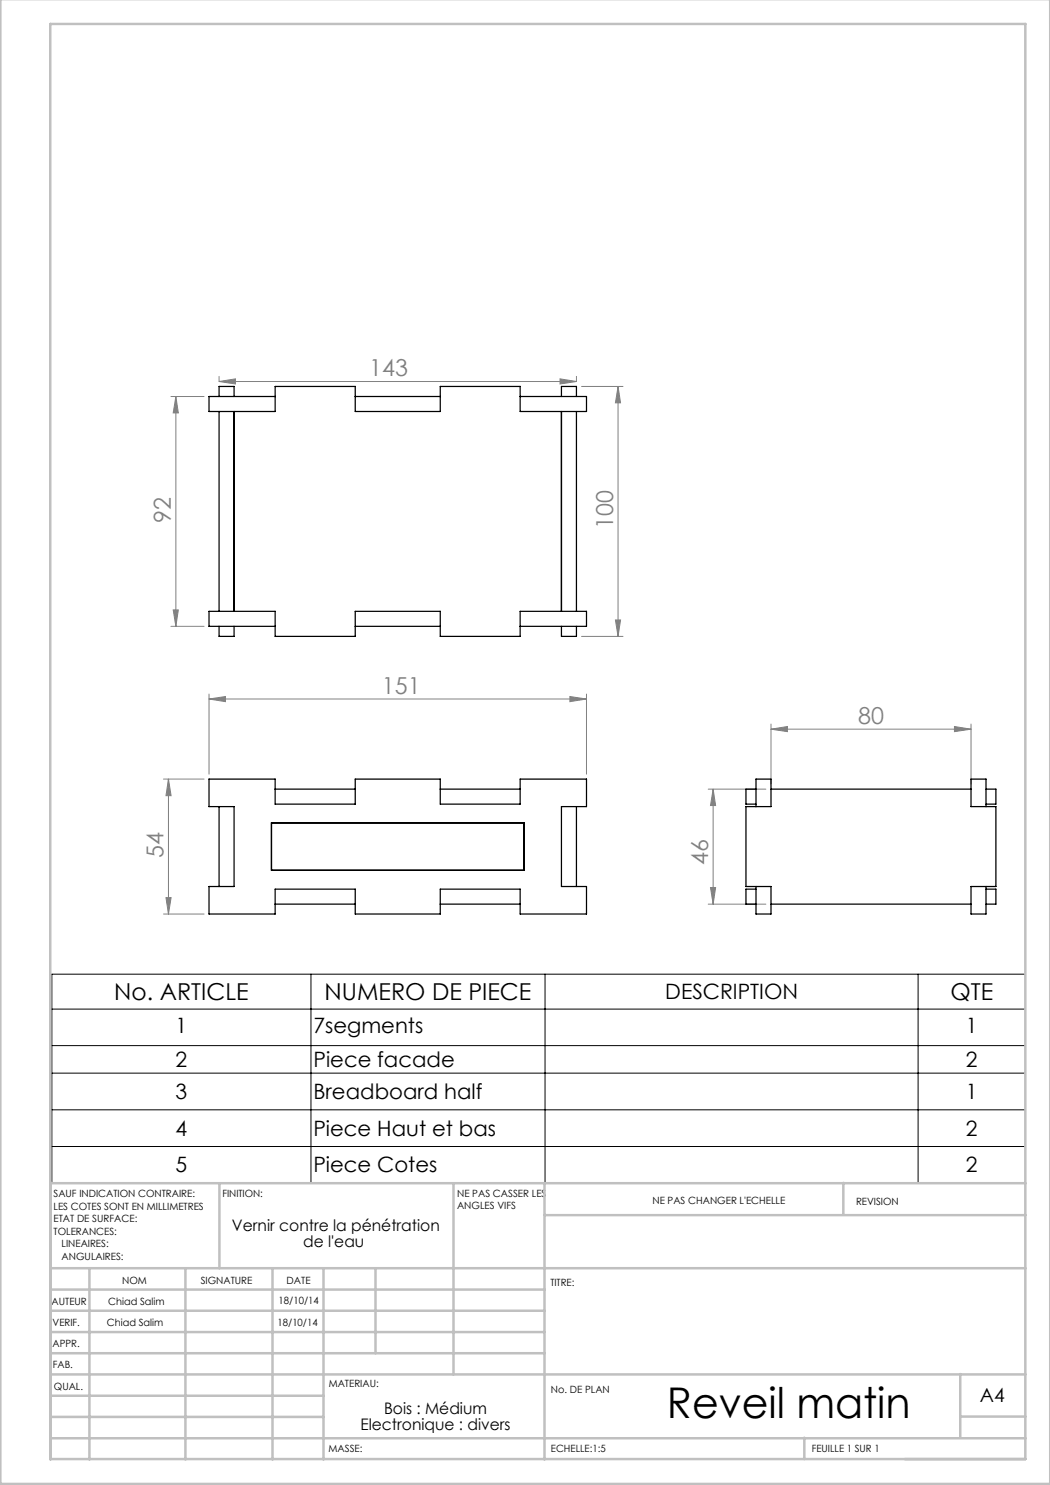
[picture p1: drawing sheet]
<svg xmlns="http://www.w3.org/2000/svg" width="210mm" height="297mm" viewBox="0 0 210 297" stroke-linecap="round" stroke-linejoin="round" font-family="sans-serif">
<g fill="none" stroke="#808080" stroke-width=".2">
<path d="M34.2 79.3h6.6M35.2 79.3l.5 3.3h-1.1zM35.2 79.3v46M43.8 76.3l3.3-.5v1zM43.8 75.3v1M43.8 76.3h71.5M112 75.8l3.3 .5-3.3 .5zM115.3 75.3v1M116.3 77.3h8.3M123.6 77.3l.5 3.3h-1zM123.6 77.3v50M34.2 125.3h6.6"/>
<path d="M34.6 122h1.1l-.5 3.3zM41.8 139.8l3.3-.5v1zM41.8 138.8v16M41.8 139.8h75.5M114 139.3l3.3 .5-3.3 .5zM116.3 127.3h8.3M117.3 138.8v16M123.1 124h1l-.5 3.3zM32.7 155.8h8.1M33.7 155.8v27M33.7 155.8l.5 3.3h-1zM141.6 157.8h11.6"/>
<path d="M142.6 157.8l.5 3.3h-1zM142.6 157.8v23M154.2 145.8l3.3-.5v1zM154.2 144.8v12M154.2 145.8h40M190.9 145.3l3.3 .5-3.3 .5zM194.2 144.8v12M33.2 179.5h1l-.5 3.3zM142.1 177.5h1l-.5 3.3zM32.7 182.8h8.1M141.6 180.8h11.6"/>
</g>
<path d="M10.4 194.8h194.7v41.8h-194.7zM62.2 194.8v41.8M109 194.8v41.8M183.6 194.8v41.8M10.4 209.1h194.7M10.4 214.6h194.7M10.4 201.8h194.7M10.4 222h194.7M10.4 229.3h194.7" fill="none" stroke="#000" stroke-width=".2"/>
<g fill="none" stroke="#c0c0c0" stroke-width=".5">
<path d="M.1 -.1v296.9h209.9v-296.9M10.1 4.8h195v287h-195zM43.9 236.6v17M90.7 236.6v38.3M108.9 236.6v55.3M168.7 236.6v6.3M205.1 236.6h-195v55.3M10.1 253.6h195M10.1 257.9h98.8M17.9 253.6v38.3M37.1 253.6v38.3M54.5 253.6v38.3"/>
<path d="M64.7 253.6v38.3M75.1 253.6v17M108.9 243h96.2M10.1 270.6h98.8M10.1 266.4h98.8M10.1 262.1h98.8M10.1 279.1h54.6M10.1 274.9h195M192.1 274.8v12.7M10.1 287.7h195M10.1 283.4h54.6M160.9 287.5v4.3"/>
<path d="M192.1 283.3h13"/>
</g>
<g fill="#808080">
<path d="M190.9 145.3l3.3 .5-3.3 .5zM154.2 145.8l3.3-.5v1z"/>
<path d="M41.8 139.8l3.3-.5v1zM114 139.3l3.3 .5-3.3 .5zM43.8 76.3l3.3-.5v1zM112 75.8l3.3 .5-3.3 .5z"/>
<path d="M123.1 124h1l-.5 3.3zM123.6 77.3l.5 3.3h-1z"/>
<path d="M35.2 79.3l.5 3.3h-1.1zM34.6 122h1.1l-.5 3.3zM142.6 157.8l.5 3.3h-1zM142.1 177.5h1l-.5 3.3z"/>
<path d="M33.7 155.8l.5 3.3h-1zM33.2 179.5h1l-.5 3.3z"/>
</g>
<g fill="none" stroke="#000" stroke-width=".25">
<path d="M43.8 79.3v-2h3v2M55 79.3h-13.2v3h13.2v-5h16v5h17.1v-5h15.9v5h13.3v-3h-13.3M71 79.3h17.1M112.3 79.3v-2h3v2M43.8 82.3v40M46.8 82.3v40M112.3 82.3v40M115.3 82.3v40M43.8 125.3v2h3v-2M55 125.3h-13.2v-3h13.2v5h16v-5h17.1v5h15.9v-5h13.3v3h-13.3M71 125.3h17.1M112.3 125.3v2h3v-2"/>
<path d="M41.8 155.8h13.2v5h16v-5h17.1v5h15.9v-5h13.3v5.5h-5v16h5v5.5h-13.3v-5h-15.9v5h-17.1v-5h-16v5h-13.2v-5.5h5v-16h-5zM55 157.8h16M88.1 157.8h15.9M151.2 157.8h-2v3h2M154.2 157.8h40M197.2 157.8h2v3h-2M43.8 161.3v16M54.3 164.6h50.5v9.5h-50.5zM115.3 161.3v16M151.2 161.3v-5.5h3v5.5h-5v16h5v5.5h-3v-5.5M151.2 177.8h-2v3h2M197.2 161.3v-5.5h-3v5.5h5v16h-5v5.5h3v-5.5"/>
<path d="M197.2 177.8h2v3h-2M55 180.8h16M88.1 180.8h15.9M154.2 180.8h40"/>
</g>
<text font-size="8.5" x="133.4" y="283.5">Reveil matin</text>
<g font-size="4.7" fill="#808080">
<text x="73.8" y="75.3">143</text>
<text x="34.2" y="104.6" transform="rotate(-90 34.2 104.6)">92</text>
<text x="122.6" y="105.8" transform="rotate(-90 122.6 105.8)">100</text>
<text x="76.4" y="138.8">151</text>
<text x="171.6" y="144.8">80</text>
<text x="32.7" y="171.5" transform="rotate(-90 32.7 171.5)">54</text>
<text x="141.6" y="173" transform="rotate(-90 141.6 173)">46</text>
</g>
<g font-size="4.7">
<text x="22.9" y="200">No. ARTICLE</text>
<text x="64.9" y="200">NUMERO DE PIECE</text>
<text x="190.1" y="200">QTE</text>
</g>
<g font-size="4.2">
<text x="133.1" y="199.8">DESCRIPTION</text>
<text x="35.1" y="206.6">1</text>
<text x="62.7" y="206.6">7segments</text>
<text x="193.2" y="206.6">1</text>
<text x="35.1" y="213.4">2</text>
<text x="62.7" y="213.4">Piece facade</text>
<text x="193.2" y="213.4">2</text>
<text x="35.1" y="219.8">3</text>
<text x="62.7" y="219.8">Breadboard half</text>
<text x="193.2" y="219.8">1</text>
<text x="35.1" y="227.1">4</text>
<text x="62.7" y="227.1">Piece Haut et bas</text>
<text x="193.2" y="227.1">2</text>
<text x="35.1" y="234.5">5</text>
<text x="62.7" y="234.5">Piece Cotes</text>
<text x="193.2" y="234.5">2</text>
</g>
<text font-size="3.9" x="196" y="280.4">A4</text>
<g font-size="3.2">
<text x="46.4" y="246.3">Vernir contre la pénétration</text>
<text x="60.6" y="249.5">de l'eau</text>
<text x="72.1" y="285.9">Electronique : divers</text>
<text x="76.8" y="282.8">Bois : Médium</text>
</g>
<g font-size="2">
<text x="10.7" y="239.5">SAUF INDICATION CONTRAIRE:</text>
<text x="44.5" y="239.5">FINITION:</text>
<text x="91.4" y="239.4">NE PAS CASSER LES</text>
<text x="10.7" y="242">LES COTES SONT EN MILLIMETRES</text>
<text x="10.7" y="244.5">ETAT DE SURFACE:</text>
<text x="91.4" y="241.9">ANGLES VIFS</text>
<text x="130.5" y="240.8">NE PAS CHANGER L'ECHELLE</text>
<text x="171.2" y="241">REVISION</text>
<text x="10.7" y="247">TOLERANCES:</text>
<text x="12.3" y="249.5">LINEAIRES:</text>
<text x="12.3" y="252">ANGULAIRES:</text>
<text x="24.4" y="256.9">NOM</text>
<text x="40.1" y="256.8">SIGNATURE</text>
<text x="57.3" y="256.8">DATE</text>
<text x="110.1" y="257.1">TITRE:</text>
<text x="10.3" y="260.9">AUTEUR</text>
<text x="21.7" y="261">Chiad Salim</text>
<text x="55.7" y="260.8">18/10/14</text>
<text x="10.5" y="269.3">APPR.</text>
<text x="10.5" y="265.2">VERIF.</text>
<text x="21.4" y="265.2">Chiad Salim</text>
<text x="55.5" y="265.2">18/10/14</text>
<text x="10.6" y="273.6">FAB.</text>
<text x="10.8" y="278">QUAL.</text>
<text x="65.8" y="277.4">MATERIAU:</text>
<text x="110.2" y="278.5">No. DE PLAN</text>
<text x="65.7" y="290.4">MASSE:</text>
<text x="110.2" y="290.5">ECHELLE:1:5</text>
<text x="162.4" y="290.4">FEUILLE 1 SUR 1</text>
</g>
</svg>
